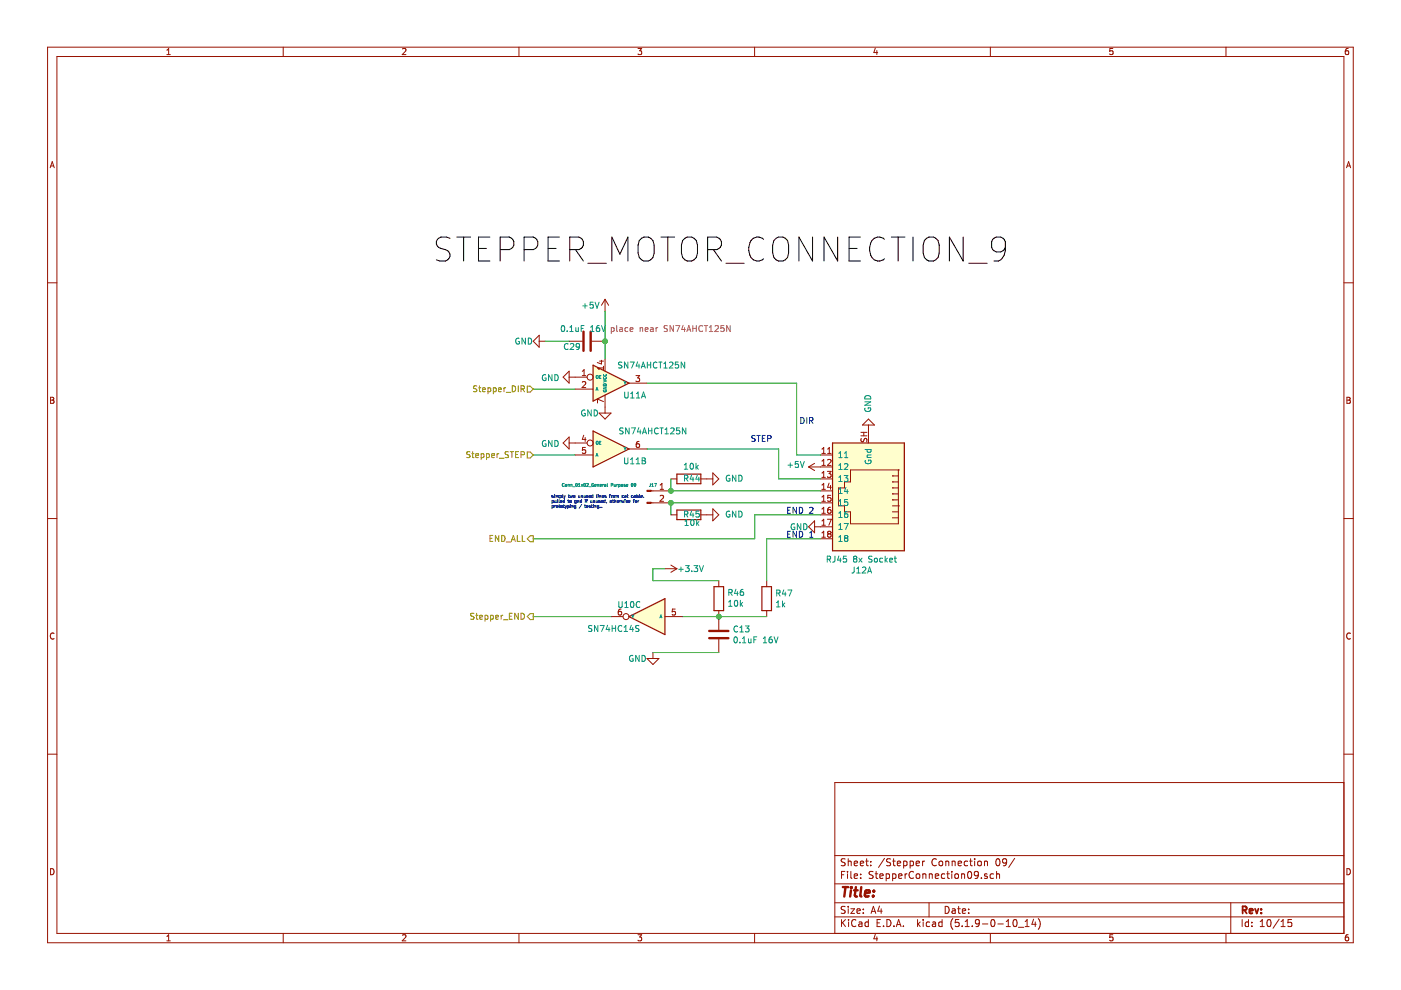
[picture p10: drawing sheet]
EESchema Schematic File Version 4
EELAYER 30 0
EELAYER END
$Descr A4 11693 8268
encoding utf-8
Sheet 10 15
Title ""
Date ""
Rev ""
Comp ""
Comment1 ""
Comment2 ""
Comment3 ""
Comment4 ""
$EndDescr
$Comp
L Clockdiv-KiCad-library:RJ45x8 J?
U 1 1
P 7250 4100
AR Path="/6111FD42/60D91C5C" Ref="J?"  Part="1" 
AR Path="/60D6EEA1/60D91C5C" Ref="J12"  Part="1" 
AR Path="/60D91C5C" Ref="J12"  Part="1" 
F 0 "J12" H 7307 4767 50  0000 C CNN
F 1 "RJ45 8x Socket" H 7307 4676 50  0000 C CNN
F 2 "Clockdiv-KiCad:RJ45_Conrad_8x" V 7250 4125 50  0001 C CNN
F 3 "~" V 7250 4125 50  0001 C CNN
	1    7250 4100
	-1   0    0    1   
$EndComp
$Comp
L power:GND #PWR?
U 1 1
P 6850 4400
AR Path="/6111FD42/60D91C62" Ref="#PWR?"  Part="1" 
AR Path="/60D6EEA1/60D91C62" Ref="#PWR0132"  Part="1" 
F 0 "#PWR0132" H 6850 4150 50  0001 C CNN
F 1 "GND" V 6850 4300 50  0000 R CNN
F 2 "" H 6850 4400 50  0001 C CNN
F 3 "" H 6850 4400 50  0001 C CNN
	1    6850 4400
	0    1    1    0   
$EndComp
$Comp
L power:+5V #PWR?
U 1 1
P 6850 3900
AR Path="/6111FD42/60D91C68" Ref="#PWR?"  Part="1" 
AR Path="/60D6EEA1/60D91C68" Ref="#PWR0131"  Part="1" 
F 0 "#PWR0131" H 6850 3750 50  0001 C CNN
F 1 "+5V" V 6865 4028 50  0000 L CNN
F 2 "" H 6850 3900 50  0001 C CNN
F 3 "" H 6850 3900 50  0001 C CNN
	1    6850 3900
	0    -1   -1   0   
$EndComp
$Comp
L Clockdiv-KiCad-library:SN74AHCT125N U?
U 2 1
P 5100 3750
AR Path="/6111FD42/60D91C6E" Ref="U?"  Part="2" 
AR Path="/60D6EEA1/60D91C6E" Ref="U11"  Part="2" 
F 0 "U11" H 5300 3650 50  0000 C CNN
F 1 "SN74AHCT125N" H 5450 3900 50  0000 C CNN
F 2 "Package_SO:SO-14_5.3x10.2mm_P1.27mm" H 5100 3750 50  0001 C CNN
F 3 "https://www.ti.com/general/docs/suppproductinfo.tsp?distId=10&gotoUrl=https%3A%2F%2Fwww.ti.com%2Flit%2Fgpn%2Fsn74ahct125" H 5100 3750 50  0001 C CNN
	2    5100 3750
	1    0    0    -1  
$EndComp
$Comp
L power:GND #PWR?
U 1 1
P 4800 3700
AR Path="/6111FD42/60D91C74" Ref="#PWR?"  Part="1" 
AR Path="/60D6EEA1/60D91C74" Ref="#PWR0124"  Part="1" 
F 0 "#PWR0124" H 4800 3450 50  0001 C CNN
F 1 "GND" V 4805 3572 50  0000 R CNN
F 2 "" H 4800 3700 50  0001 C CNN
F 3 "" H 4800 3700 50  0001 C CNN
	1    4800 3700
	0    1    1    0   
$EndComp
Wire Wire Line
	4800 3800 4450 3800
$Comp
L Clockdiv-KiCad-library:SN74HC14S U?
U 3 1
P 5400 5150
AR Path="/6111FD42/60D91C7B" Ref="U?"  Part="1" 
AR Path="/60D6EEA1/60D91C7B" Ref="U10"  Part="3" 
F 0 "U10" H 5650 5250 50  0000 R CNN
F 1 "SN74HC14S" H 5900 5050 50  0000 R CNN
F 2 "Package_SO:SO-14_5.3x10.2mm_P1.27mm" H 5400 5150 50  0001 C CNN
F 3 "https://www.ti.com/lit/gpn/sn74hc14" H 5400 5150 50  0001 C CNN
	3    5400 5150
	-1   0    0    -1  
$EndComp
Wire Wire Line
	5100 5150 4450 5150
$Comp
L power:GND #PWR?
U 1 1
P 5450 5450
AR Path="/6111FD42/60D91C82" Ref="#PWR?"  Part="1" 
AR Path="/60D6EEA1/60D91C82" Ref="#PWR0127"  Part="1" 
F 0 "#PWR0127" H 5450 5200 50  0001 C CNN
F 1 "GND" H 5400 5400 50  0000 R CNN
F 2 "" H 5450 5450 50  0001 C CNN
F 3 "" H 5450 5450 50  0001 C CNN
	1    5450 5450
	1    0    0    -1  
$EndComp
$Comp
L power:+3.3V #PWR?
U 1 1
P 5550 4750
AR Path="/6111FD42/60D91C88" Ref="#PWR?"  Part="1" 
AR Path="/60D6EEA1/60D91C88" Ref="#PWR0128"  Part="1" 
F 0 "#PWR0128" H 5550 4600 50  0001 C CNN
F 1 "+3.3V" V 5550 4850 50  0000 L CNN
F 2 "" H 5550 4750 50  0001 C CNN
F 3 "" H 5550 4750 50  0001 C CNN
	1    5550 4750
	0    1    1    0   
$EndComp
$Comp
L Device:R R?
U 1 1
P 6400 5000
AR Path="/6111FD42/60D91C8E" Ref="R?"  Part="1" 
AR Path="/60D6EEA1/60D91C8E" Ref="R47"  Part="1" 
F 0 "R47" H 6470 5046 50  0000 L CNN
F 1 "1k" H 6470 4955 50  0000 L CNN
F 2 "Resistor_SMD:R_0603_1608Metric_Pad0.98x0.95mm_HandSolder" V 6330 5000 50  0001 C CNN
F 3 "~" H 6400 5000 50  0001 C CNN
	1    6400 5000
	1    0    0    -1  
$EndComp
$Comp
L Device:R R?
U 1 1
P 6000 5000
AR Path="/6111FD42/60D91C94" Ref="R?"  Part="1" 
AR Path="/60D6EEA1/60D91C94" Ref="R46"  Part="1" 
F 0 "R46" H 5930 4954 50  0000 R CNN
F 1 "10k" H 5930 5045 50  0000 R CNN
F 2 "Resistor_SMD:R_0603_1608Metric_Pad0.98x0.95mm_HandSolder" V 5930 5000 50  0001 C CNN
F 3 "~" H 6000 5000 50  0001 C CNN
	1    6000 5000
	-1   0    0    1   
$EndComp
Wire Wire Line
	5700 5150 6000 5150
Connection ~ 6000 5150
$Comp
L Device:C C?
U 1 1
P 6000 5300
AR Path="/6111FD42/60D91C9D" Ref="C?"  Part="1" 
AR Path="/60D6EEA1/60D91C9D" Ref="C13"  Part="1" 
F 0 "C13" H 6115 5346 50  0000 L CNN
F 1 "0.1uF 16V" H 6115 5255 50  0000 L CNN
F 2 "Capacitor_SMD:C_0603_1608Metric_Pad1.08x0.95mm_HandSolder" H 6038 5150 50  0001 C CNN
F 3 "~" H 6000 5300 50  0001 C CNN
	1    6000 5300
	1    0    0    -1  
$EndComp
Wire Wire Line
	5450 5450 6000 5450
Wire Wire Line
	6000 4850 5450 4850
Wire Wire Line
	6000 5150 6400 5150
Wire Wire Line
	5450 4850 5450 4750
Wire Wire Line
	5450 4750 5550 4750
$Comp
L Clockdiv-KiCad-library:SN74AHCT125N U?
U 1 1
P 5100 3200
AR Path="/6111FD42/60D91CBA" Ref="U?"  Part="1" 
AR Path="/60D6EEA1/60D91CBA" Ref="U11"  Part="1" 
F 0 "U11" H 5200 3100 50  0000 L CNN
F 1 "SN74AHCT125N" H 5150 3350 50  0000 L CNN
F 2 "Package_SO:SO-14_5.3x10.2mm_P1.27mm" H 5100 3200 50  0001 C CNN
F 3 "https://www.ti.com/general/docs/suppproductinfo.tsp?distId=10&gotoUrl=https%3A%2F%2Fwww.ti.com%2Flit%2Fgpn%2Fsn74ahct125" H 5100 3200 50  0001 C CNN
	1    5100 3200
	1    0    0    -1  
$EndComp
$Comp
L power:GND #PWR?
U 1 1
P 5050 3400
AR Path="/6111FD42/60D91CC0" Ref="#PWR?"  Part="1" 
AR Path="/60D6EEA1/60D91CC0" Ref="#PWR0126"  Part="1" 
F 0 "#PWR0126" H 5050 3150 50  0001 C CNN
F 1 "GND" H 5000 3350 50  0000 R CNN
F 2 "" H 5050 3400 50  0001 C CNN
F 3 "" H 5050 3400 50  0001 C CNN
	1    5050 3400
	1    0    0    -1  
$EndComp
$Comp
L power:GND #PWR?
U 1 1
P 4800 3150
AR Path="/6111FD42/60D91CC6" Ref="#PWR?"  Part="1" 
AR Path="/60D6EEA1/60D91CC6" Ref="#PWR0123"  Part="1" 
F 0 "#PWR0123" H 4800 2900 50  0001 C CNN
F 1 "GND" V 4805 3022 50  0000 R CNN
F 2 "" H 4800 3150 50  0001 C CNN
F 3 "" H 4800 3150 50  0001 C CNN
	1    4800 3150
	0    1    1    0   
$EndComp
Text Label 3600 2200 0    200  ~ 0
STEPPER_MOTOR_CONNECTION_9
Text Notes 6800 3550 2    50   ~ 0
DIR
Text Notes 6450 3700 2    50   ~ 0
STEP
Text Notes 6800 4300 2    50   ~ 0
END 2
Text Notes 6800 4500 2    50   ~ 0
END 1
Wire Wire Line
	6650 3200 6650 3800
Wire Wire Line
	6650 3800 6850 3800
Wire Wire Line
	6400 4500 6850 4500
$Comp
L Connector:Conn_01x02_Male J?
U 1 1
P 5400 4100
AR Path="/6111FD42/60D91CDA" Ref="J?"  Part="1" 
AR Path="/60D6EEA1/60D91CDA" Ref="J17"  Part="1" 
F 0 "J17" H 5450 4150 25  0000 C CNN
F 1 "Conn_01x02_General Purpose 09" H 5000 4150 25  0000 C CNN
F 2 "Connector_PinHeader_2.54mm:PinHeader_1x02_P2.54mm_Vertical" H 5400 4100 50  0001 C CNN
F 3 "~" H 5400 4100 50  0001 C CNN
	1    5400 4100
	1    0    0    -1  
$EndComp
Wire Wire Line
	5400 3200 6650 3200
Wire Wire Line
	5400 3750 6500 3750
Wire Wire Line
	6500 3750 6500 4000
Wire Wire Line
	6500 4000 6850 4000
Wire Wire Line
	6400 4500 6400 4850
$Comp
L power:GND #PWR?
U 1 1
P 5900 4000
AR Path="/6111FD42/60D91CE5" Ref="#PWR?"  Part="1" 
AR Path="/60D6EEA1/60D91CE5" Ref="#PWR0129"  Part="1" 
F 0 "#PWR0129" H 5900 3750 50  0001 C CNN
F 1 "GND" V 5900 3850 50  0000 R CNN
F 2 "" H 5900 4000 50  0001 C CNN
F 3 "" H 5900 4000 50  0001 C CNN
	1    5900 4000
	0    -1   -1   0   
$EndComp
$Comp
L Device:R R?
U 1 1
P 5750 4300
AR Path="/6111FD42/60D91CEB" Ref="R?"  Part="1" 
AR Path="/60D6EEA1/60D91CEB" Ref="R45"  Part="1" 
F 0 "R45" V 5750 4350 50  0000 R CNN
F 1 "10k" V 5680 4345 50  0000 R CNN
F 2 "Resistor_SMD:R_0603_1608Metric_Pad0.98x0.95mm_HandSolder" V 5680 4300 50  0001 C CNN
F 3 "~" H 5750 4300 50  0001 C CNN
	1    5750 4300
	0    -1   -1   0   
$EndComp
$Comp
L Device:R R?
U 1 1
P 5750 4000
AR Path="/6111FD42/60D91CF1" Ref="R?"  Part="1" 
AR Path="/60D6EEA1/60D91CF1" Ref="R44"  Part="1" 
F 0 "R44" V 5750 4050 50  0000 R CNN
F 1 "10k" V 5850 4050 50  0000 R CNN
F 2 "Resistor_SMD:R_0603_1608Metric_Pad0.98x0.95mm_HandSolder" V 5680 4000 50  0001 C CNN
F 3 "~" H 5750 4000 50  0001 C CNN
	1    5750 4000
	0    -1   -1   0   
$EndComp
$Comp
L power:GND #PWR?
U 1 1
P 5900 4300
AR Path="/6111FD42/60D91CF7" Ref="#PWR?"  Part="1" 
AR Path="/60D6EEA1/60D91CF7" Ref="#PWR0130"  Part="1" 
F 0 "#PWR0130" H 5900 4050 50  0001 C CNN
F 1 "GND" V 5900 4150 50  0000 R CNN
F 2 "" H 5900 4300 50  0001 C CNN
F 3 "" H 5900 4300 50  0001 C CNN
	1    5900 4300
	0    -1   -1   0   
$EndComp
Wire Wire Line
	5600 4000 5600 4100
Wire Wire Line
	5600 4200 5600 4300
Wire Wire Line
	5600 4100 6850 4100
Connection ~ 5600 4100
Wire Wire Line
	5600 4200 6850 4200
Connection ~ 5600 4200
Wire Wire Line
	6850 4300 6300 4300
Wire Wire Line
	6300 4300 6300 4500
Text Notes 4600 4250 0    25   ~ 0
simply two unused lines from cat cable. \npulled to gnd if unused, otherwise for\nprototyping / testing..
Text HLabel 4450 3250 0    50   Input ~ 0
Stepper_DIR
Wire Wire Line
	4450 3250 4800 3250
Text HLabel 4450 3800 0    50   Input ~ 0
Stepper_STEP
Text HLabel 4450 5150 0    50   Output ~ 0
Stepper_END
Text HLabel 4450 4500 0    50   Output ~ 0
END_ALL
Wire Wire Line
	4450 4500 6300 4500
$Comp
L power:GND #PWR?
U 1 1
P 7250 3600
AR Path="/6111FD42/60D7A678" Ref="#PWR?"  Part="1" 
AR Path="/60D6EEA1/60D7A678" Ref="#PWR0154"  Part="1" 
F 0 "#PWR0154" H 7250 3350 50  0001 C CNN
F 1 "GND" V 7250 3450 50  0000 R CNN
F 2 "" H 7250 3600 50  0001 C CNN
F 3 "" H 7250 3600 50  0001 C CNN
	1    7250 3600
	-1   0    0    1   
$EndComp
$Comp
L power:+5V #PWR?
U 1 1
P 5050 2600
AR Path="/6111FD42/62573F51" Ref="#PWR?"  Part="1" 
AR Path="/611E3121/62573F51" Ref="#PWR?"  Part="1" 
AR Path="/60D6EEA1/62573F51" Ref="#PWR0190"  Part="1" 
F 0 "#PWR0190" H 5050 2450 50  0001 C CNN
F 1 "+5V" H 4850 2650 50  0000 L CNN
F 2 "" H 5050 2600 50  0001 C CNN
F 3 "" H 5050 2600 50  0001 C CNN
	1    5050 2600
	1    0    0    -1  
$EndComp
$Comp
L power:GND #PWR?
U 1 1
P 4550 2850
AR Path="/6111FD42/62573F57" Ref="#PWR?"  Part="1" 
AR Path="/60D6EEA1/62573F57" Ref="#PWR0164"  Part="1" 
F 0 "#PWR0164" H 4550 2600 50  0001 C CNN
F 1 "GND" V 4550 2750 50  0000 R CNN
F 2 "" H 4550 2850 50  0001 C CNN
F 3 "" H 4550 2850 50  0001 C CNN
	1    4550 2850
	0    1    1    0   
$EndComp
Wire Wire Line
	4550 2850 4750 2850
$Comp
L Device:C C?
U 1 1
P 4900 2850
AR Path="/6111FD42/62573F5F" Ref="C?"  Part="1" 
AR Path="/611E3121/62573F5F" Ref="C?"  Part="1" 
AR Path="/60D6EEA1/62573F5F" Ref="C29"  Part="1" 
F 0 "C29" V 4850 2900 50  0000 L CNN
F 1 "0.1uF 16V " V 5000 2650 50  0000 L CNN
F 2 "Capacitor_SMD:C_0603_1608Metric_Pad1.08x0.95mm_HandSolder" H 4938 2700 50  0001 C CNN
F 3 "~" H 4900 2850 50  0001 C CNN
F 4 "place near SN74AHCT125N" V 5000 2150 50  0000 C CNN "Comment"
	1    4900 2850
	0    -1   -1   0   
$EndComp
Wire Wire Line
	5050 2600 5050 2850
Wire Wire Line
	5050 2850 5050 3000
Connection ~ 5050 2850
$EndSCHEMATC
